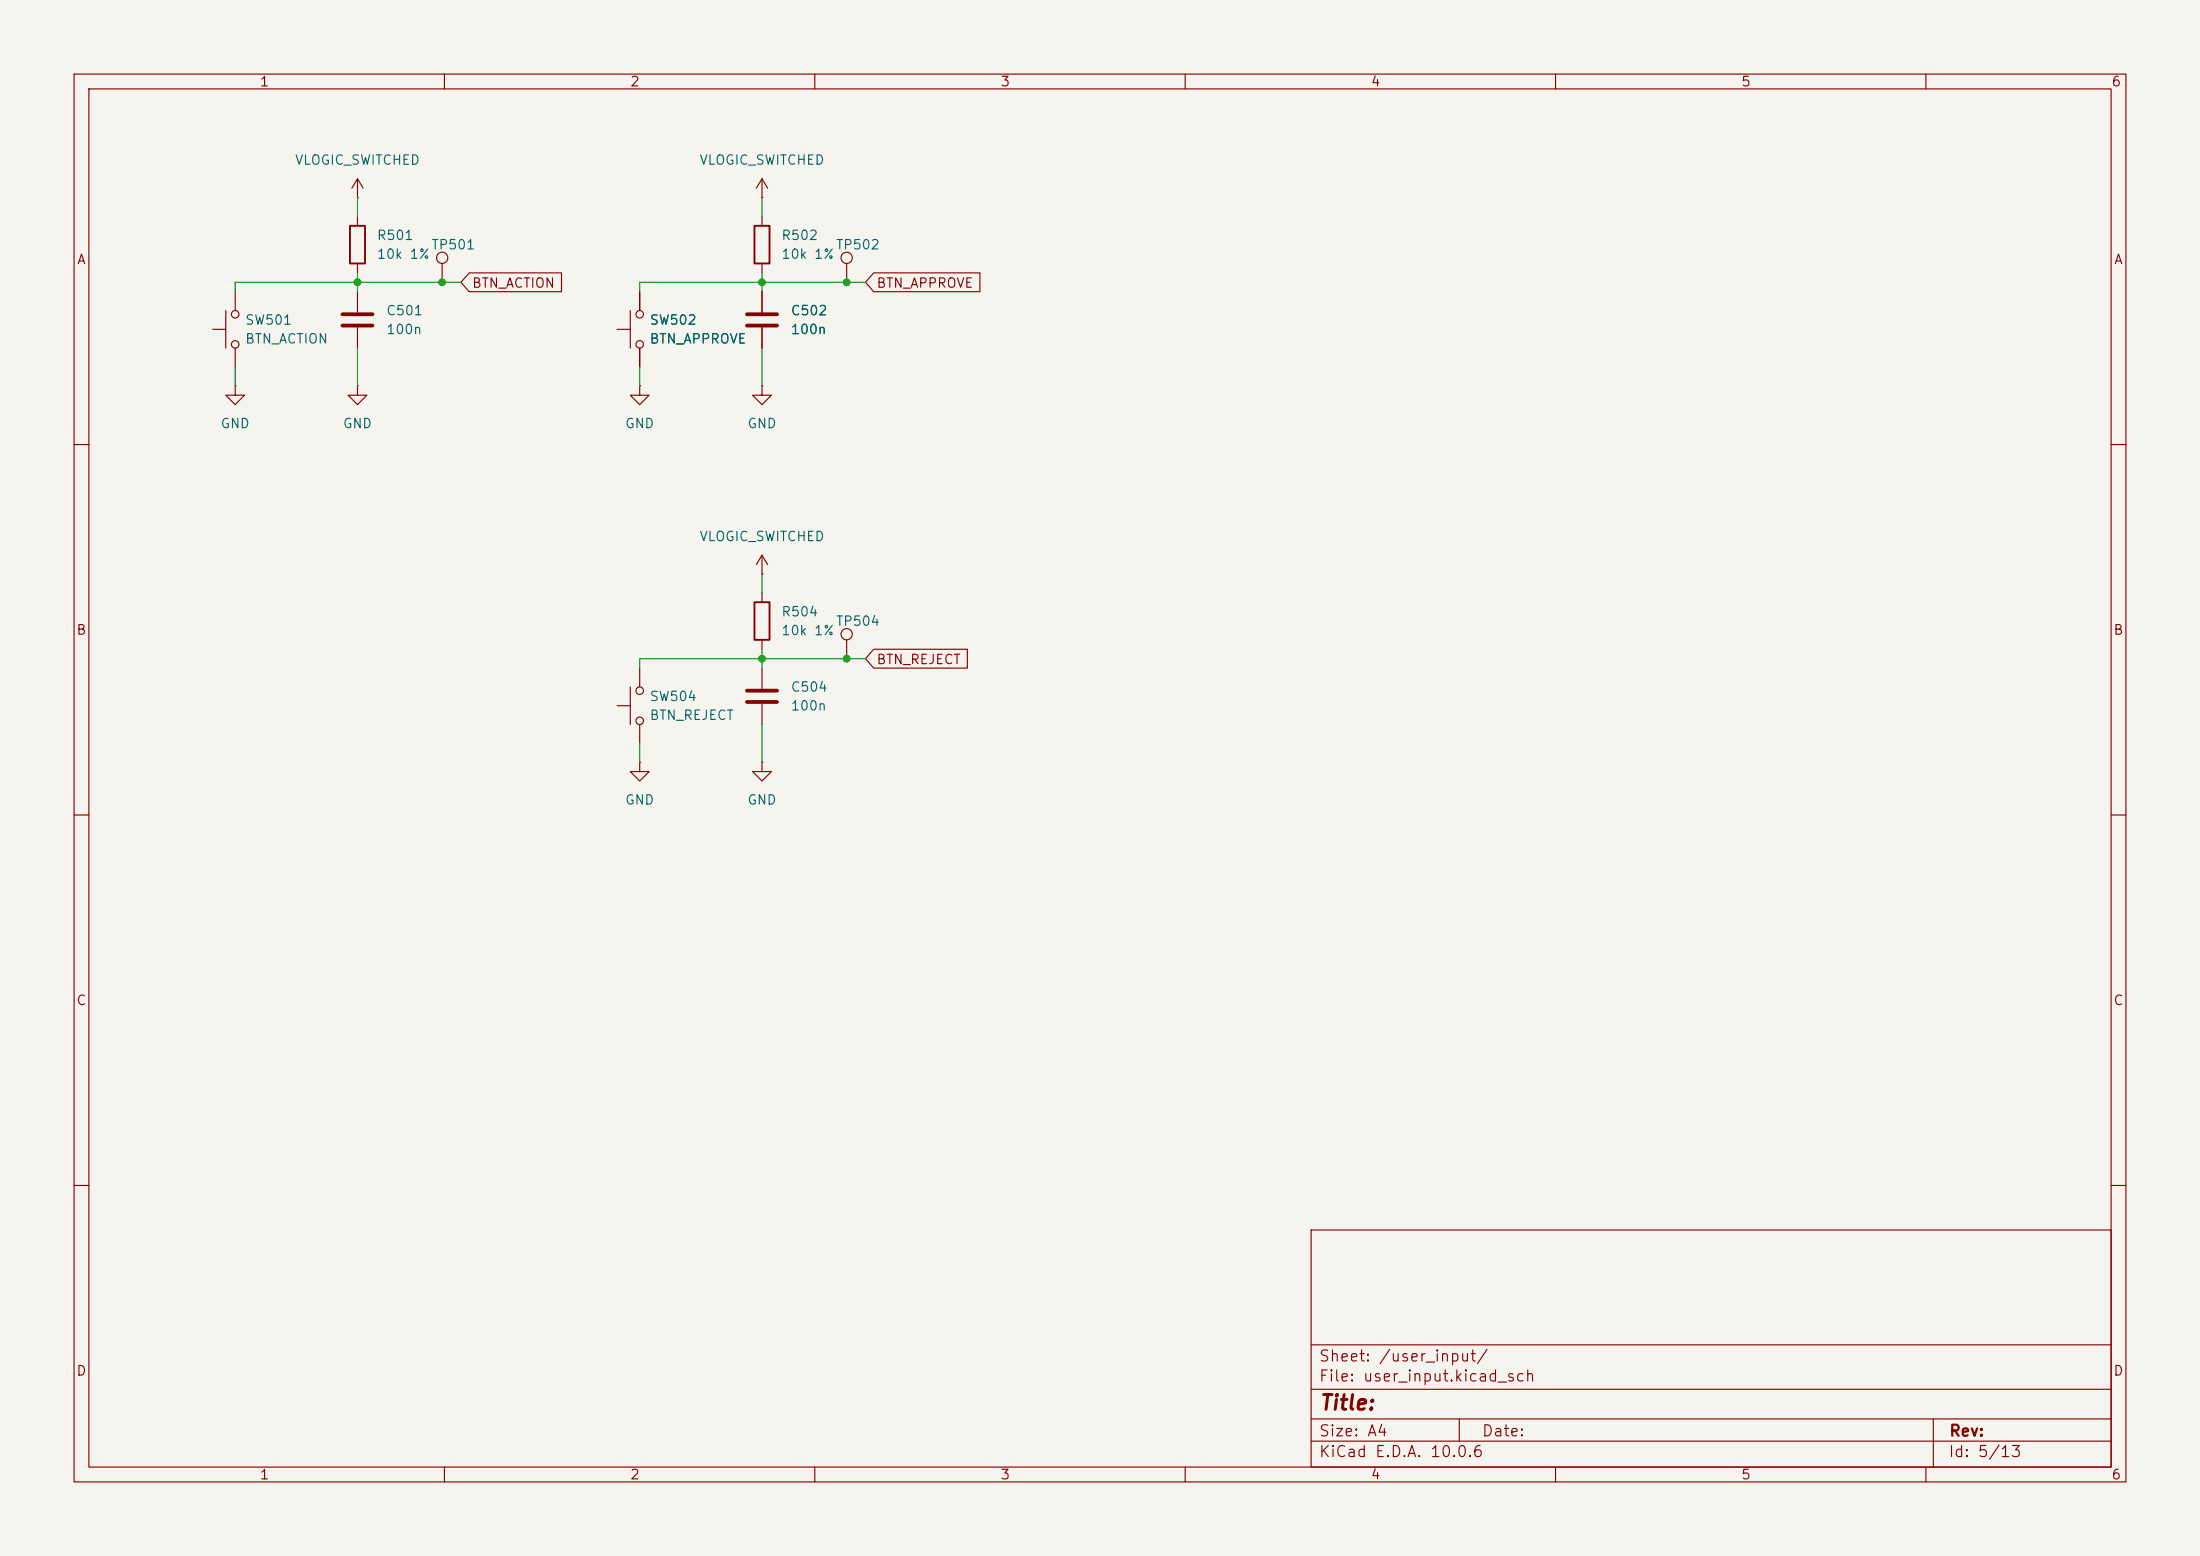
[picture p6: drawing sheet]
<svg xmlns="http://www.w3.org/2000/svg" width="297mm" height="210mm" viewBox="0 0 297 210" stroke-linecap="round" stroke-linejoin="round" font-family="sans-serif">
<path d="M0 0h297v210h-297z" fill="#f5f4ef" stroke="#f5f4ef" stroke-width=".14"/>
<g fill="none" stroke="#840000" stroke-width=".15">
<path d="M10 10h277v190h-277zM12 12h273v186h-273zM60 10v2M110 10v2M160 10v2M210 10v2M260 10v2M31.7 39.4v2.5M48.3 26.7h.1M48.3 24.1l-.8 1.3M48.3 24.1l.7 1.3M48.3 24.1v2.6"/>
<path d="M48.3 29.2v1.3M48.3 35.6v1.2M48.3 39.4v2.8M59.7 35.6v2.5M63.3 36.8h12.5v2.6h-12.5l-1.1-1.3zM86.4 39.4v2.5M102.9 26.7h.1M102.9 24.1v2.6M102.9 29.2v1.3M102.9 35.6v1.2M102.9 39.4v2.8M102.9 24.1l-.8 1.3"/>
<path d="M102.9 24.1l.7 1.3M114.3 35.6v2.5M118 36.8h14.3v2.6h-14.3l-1.2-1.3zM28.7 44.5h1.8M30.5 41.9v5.1M31.7 52.1v1.2h1.3l-1.3 1.3-1.2-1.3h1.2M31.7 52.1h.1M31.7 47v2.5M48.3 52.1v1.2h1.2l-1.2 1.3-1.3-1.3h1.3M48.3 52.1h.1M48.3 44.2v2.8M83.3 44.5h1.8"/>
<path d="M85.1 41.9v5.1M86.4 52.1v1.2h1.2l-1.2 1.3-1.3-1.3h1.3M86.4 52.1h.1M86.4 47v2.5M102.9 52.1v1.2h1.2l-1.2 1.3-1.3-1.3h1.3M102.9 52.1h.1M102.9 44.2v2.8M10 60h2M102.9 77.5h.1M102.9 74.9v2.6M102.9 74.9l-.8 1.3M102.9 74.9l.7 1.3"/>
<path d="M285 60h2M83.3 95.3h1.8M85.1 92.7v5.1M86.4 90.2v2.5M86.4 97.8v2.5M102.9 80v1.3M102.9 86.4v1.2M102.9 90.2v2.8M102.9 95v2.8M114.3 86.4v2.5M118 87.6h12.6v2.6h-12.6l-1.2-1.3zM10 110h2"/>
<path d="M86.4 102.9v1.2h1.2l-1.2 1.3-1.3-1.3h1.3M86.4 102.9h.1M102.9 102.9v1.2h1.2l-1.2 1.3-1.3-1.3h1.3M102.9 102.9h.1M285 110h2M10 160h2M177 166h108v32h-108zM285 160h2M60 198v2M110 198v2M160 198v2M177 194.5h108"/>
<path d="M177 191.5h108M177 187.5h108M177 181.5h108M197 191.5v3M210 198v2M260 198v2M261 191.5v6.5"/>
<circle cx="59.7" cy="34.8" r=".76"/>
<circle cx="114.3" cy="34.8" r=".76"/>
<circle cx="31.8" cy="46.5" r=".51"/>
<circle cx="31.8" cy="42.4" r=".51"/>
<circle cx="86.4" cy="42.4" r=".51"/>
<circle cx="86.4" cy="46.5" r=".51"/>
<circle cx="86.4" cy="97.3" r=".51"/>
<circle cx="86.4" cy="93.2" r=".51"/>
<circle cx="114.3" cy="85.6" r=".76"/>
</g>
<path d="M47.2 30.5h2.1v5.1h-2.1zM101.9 30.5h2v5.1h-2zM101.9 81.3h2v5.1h-2z" fill="none" stroke="#840000" stroke-width=".25"/>
<path d="M46.2 42.4h4.1M46.2 43.9h4.1M100.8 42.4h4.1M100.8 43.9h4.1M100.8 93.2h4.1M100.8 94.7h4.1" fill="none" stroke="#840000" stroke-width=".51"/>
<path d="M48.3 36.8v2.6M62.2 38.1h-30.5v1.3M102.9 36.8v2.6M116.8 38.1h-30.4v1.3M102.9 87.6v2.6M116.8 88.9h-30.4v1.3" fill="none" stroke="#009600" stroke-width=".15"/>
<path d="M48.3 26.7v2.5M102.9 26.7v2.5M31.7 49.5v2.6M48.3 47v5.1M86.4 49.5v2.6M102.9 47v5.1M102.9 77.5v2.5M102.9 97.8v5.1M86.4 100.3v2.6" fill="none" stroke="#008400" stroke-width=".15"/>
<g fill="#009600" stroke="#009600" stroke-width=".14">
<circle cx="114.3" cy="38.1" r=".46"/>
<circle cx="102.9" cy="88.9" r=".46"/>
<circle cx="114.3" cy="88.9" r=".46"/>
<circle cx="102.9" cy="38.1" r=".46"/>
<circle cx="48.3" cy="38.1" r=".46"/>
<circle cx="59.7" cy="38.1" r=".46"/>
</g>
<text font-size="2" fill="#840000" x="178" y="190.8">Title:</text>
<g font-size="1.5" fill="#840000">
<text x="178" y="184.1">Sheet: /user_input/</text>
<text x="178" y="186.8">File: user_input.kicad_sch</text>
<text x="178" y="197">KiCad E.D.A. 10.0.6</text>
<text x="178" y="194.2">Size: A4</text>
<text x="200" y="194.2">Date:</text>
<text x="263" y="197">Id: 5/13</text>
<text x="263" y="194.2">Rev:</text>
</g>
<g font-size="1.3" fill="#840000">
<text x="35" y="12">1</text>
<text x="85" y="12">2</text>
<text x="135" y="12">3</text>
<text x="185" y="12">4</text>
<text x="235" y="12">5</text>
<text x="285" y="12">6</text>
<text x="10.3" y="36">A</text>
<text x="285.3" y="36">A</text>
<text x="63.6" y="39.2">BTN_ACTION</text>
<text x="118.2" y="39.2">BTN_APPROVE</text>
<text x="10.2" y="86">B</text>
<text x="118.2" y="90">BTN_REJECT</text>
<text x="285.2" y="86">B</text>
<text x="10.2" y="136">C</text>
<text x="285.2" y="136">C</text>
<text x="10.2" y="186">D</text>
<text x="285.2" y="186">D</text>
<text x="35" y="200">1</text>
<text x="85" y="200">2</text>
<text x="135" y="200">3</text>
<text x="185" y="200">4</text>
<text x="235" y="200">5</text>
<text x="285" y="200">6</text>
</g>
<g font-size="1.3" fill="#006464">
<text x="39.7" y="22.6">VLOGIC_SWITCHED</text>
<text x="94.3" y="22.6">VLOGIC_SWITCHED</text>
<text x="50.8" y="32.7">R501</text>
<text x="50.8" y="35.3">10k 1%</text>
<text x="58.2" y="34">TP501</text>
<text x="105.4" y="32.7">R502</text>
<text x="105.4" y="35.3">10k 1%</text>
<text x="112.8" y="34">TP502</text>
<text x="33" y="44.1">SW501</text>
<text x="33" y="46.7">BTN_ACTION</text>
<text x="52.1" y="42.9">C501</text>
<text x="52.1" y="45.4">100n</text>
<text x="87.6" y="44.1">SW502</text>
<text x="87.6" y="46.7">BTN_APPROVE</text>
<text x="106.7" y="42.9">C502</text>
<text x="106.7" y="45.4">100n</text>
<text x="29.7" y="58.1">GND</text>
<text x="46.2" y="58.1">GND</text>
<text x="84.3" y="58.1">GND</text>
<text x="100.8" y="58.1">GND</text>
<text x="94.3" y="73.4">VLOGIC_SWITCHED</text>
<text x="105.4" y="83.5">R504</text>
<text x="105.4" y="86.1">10k 1%</text>
<text x="112.8" y="84.8">TP504</text>
<text x="87.6" y="94.9">SW504</text>
<text x="106.7" y="93.7">C504</text>
<text x="87.6" y="97.5">BTN_REJECT</text>
<text x="106.7" y="96.2">100n</text>
<text x="84.3" y="108.9">GND</text>
<text x="100.8" y="108.9">GND</text>
</g>
</svg>
